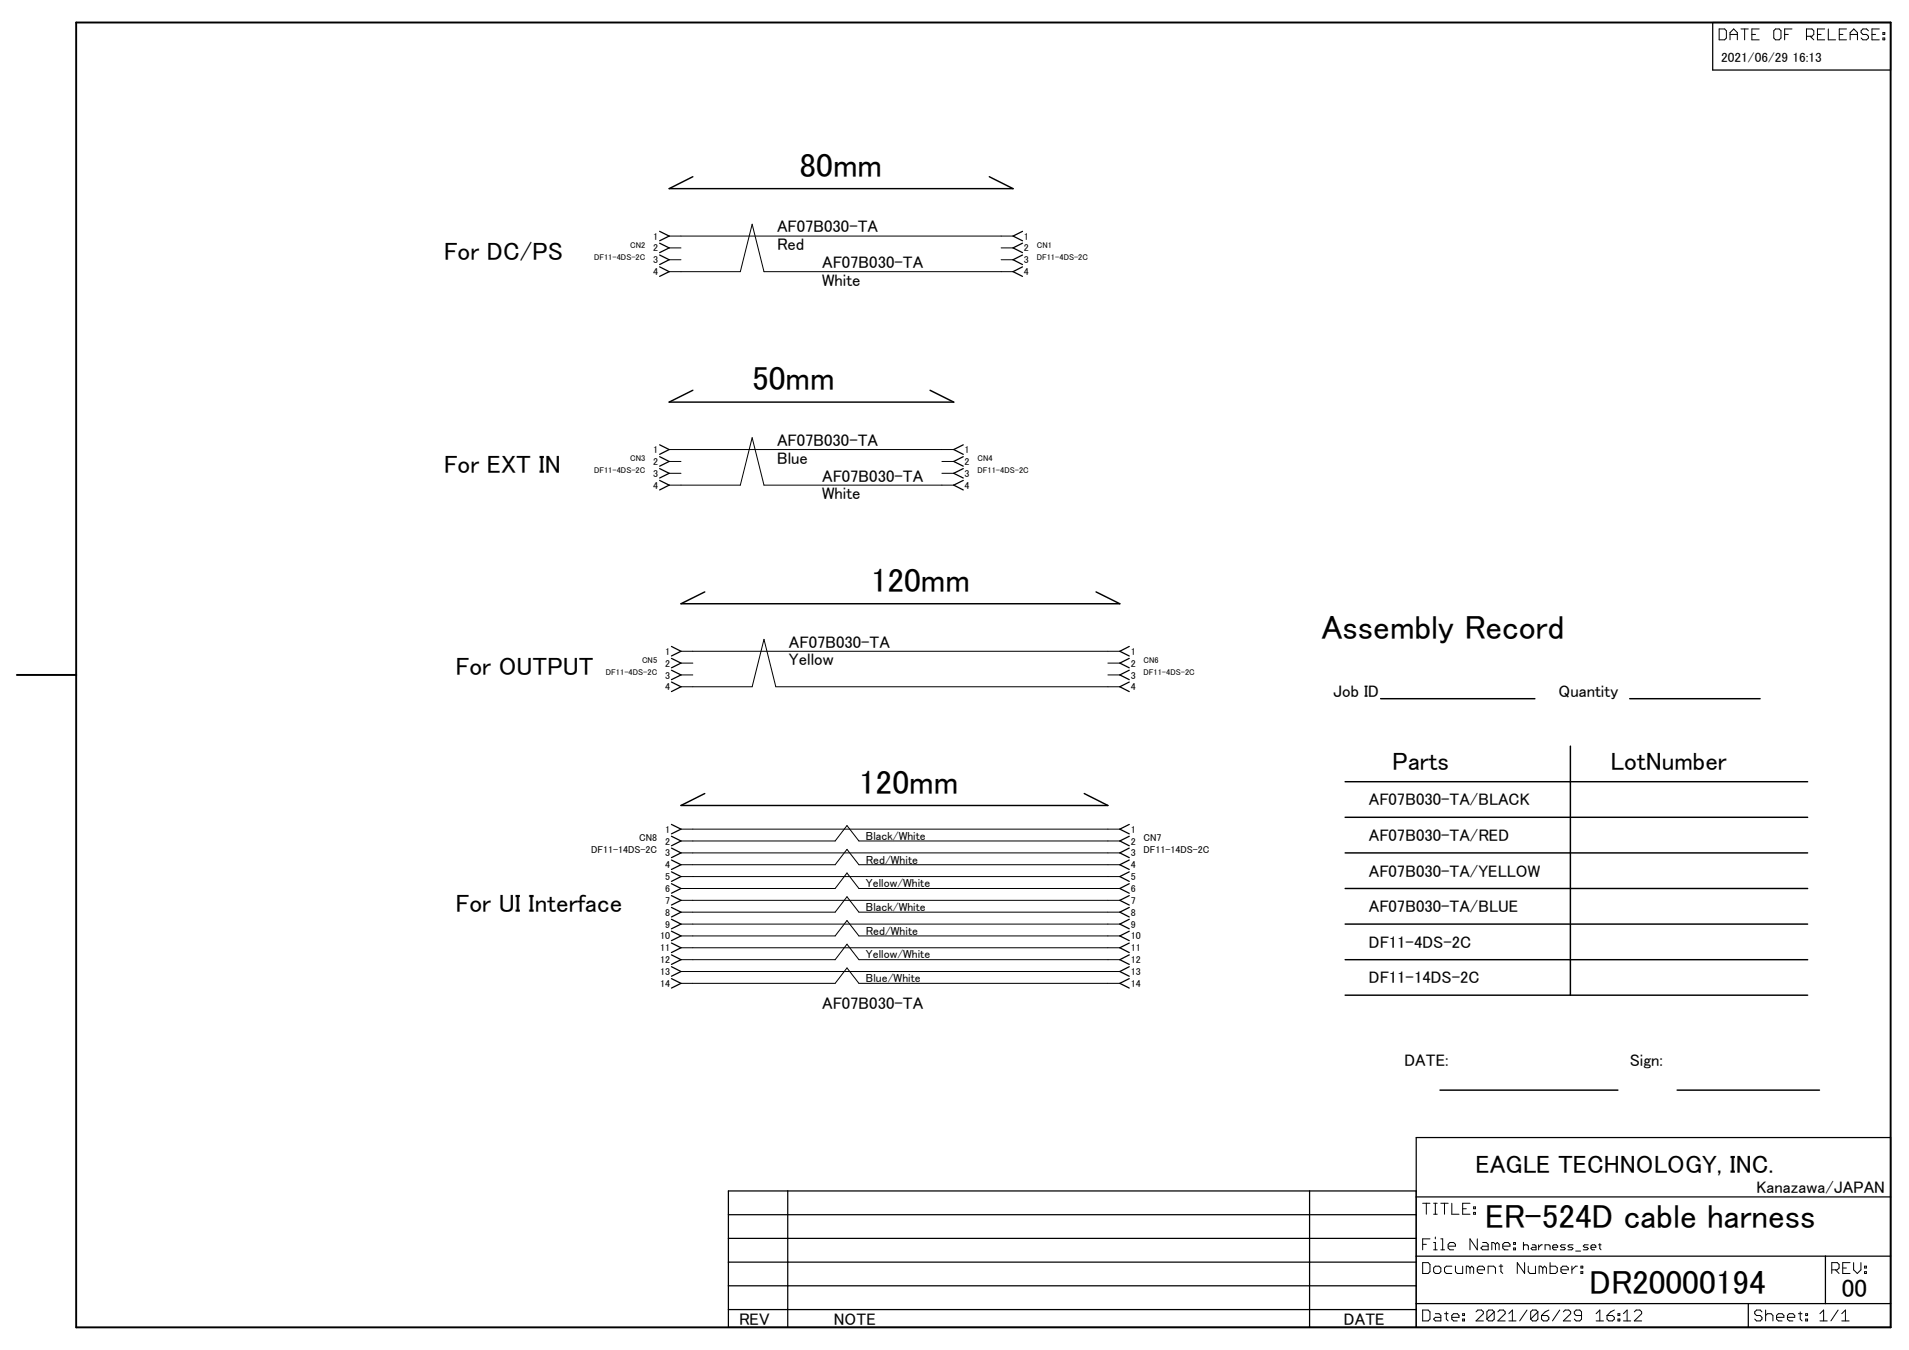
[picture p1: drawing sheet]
<?xml version="1.0" encoding="utf-8"?>
<!DOCTYPE eagle SYSTEM "eagle.dtd">
<eagle version="7.4.0">
<drawing>
<settings>
<setting alwaysvectorfont="no"/>
<setting verticaltext="up"/>
</settings>
<grid distance="0.1" unitdist="inch" unit="inch" style="lines" multiple="1" display="no" altdistance="0.01" altunitdist="inch" altunit="inch"/>
<schematic xreflabel="%F%N/%S.%C%R" xrefpart="/%S.%C%R">
<libraries>
<library name="AEL_frames">
<symbols>
<symbol name="REVISION_NOTE">
<wire x1="0" y1="0" x2="0" y2="3.81" width="0.254" layer="94"/>
<wire x1="0" y1="3.81" x2="0" y2="8.89" width="0.254" layer="94"/>
<wire x1="0" y1="24.13" x2="0" y2="29.21" width="0.254" layer="94"/>
<wire x1="0" y1="0" x2="-22.86" y2="0" width="0.254" layer="94"/>
<wire x1="-22.86" y1="0" x2="-134.62" y2="0" width="0.254" layer="94"/>
<wire x1="-134.62" y1="0" x2="-147.32" y2="0" width="0.254" layer="94"/>
<wire x1="-147.32" y1="0" x2="-147.32" y2="3.81" width="0.254" layer="94"/>
<wire x1="-147.32" y1="3.81" x2="-134.62" y2="3.81" width="0.254" layer="94"/>
<wire x1="-134.62" y1="3.81" x2="-22.86" y2="3.81" width="0.254" layer="94"/>
<wire x1="-22.86" y1="3.81" x2="0" y2="3.81" width="0.254" layer="94"/>
<wire x1="-134.62" y1="3.81" x2="-134.62" y2="0" width="0.254" layer="94"/>
<wire x1="0" y1="8.89" x2="-22.86" y2="8.89" width="0.254" layer="94"/>
<wire x1="-22.86" y1="8.89" x2="-134.62" y2="8.89" width="0.254" layer="94"/>
<wire x1="-134.62" y1="8.89" x2="-134.62" y2="3.81" width="0.254" layer="94"/>
<wire x1="-22.86" y1="0" x2="-22.86" y2="3.81" width="0.254" layer="94"/>
<wire x1="-22.86" y1="3.81" x2="-22.86" y2="8.89" width="0.254" layer="94"/>
<wire x1="-147.32" y1="8.89" x2="-147.32" y2="3.81" width="0.254" layer="94"/>
<wire x1="-147.32" y1="8.89" x2="-134.62" y2="8.89" width="0.254" layer="94"/>
<wire x1="0" y1="13.97" x2="-22.86" y2="13.97" width="0.254" layer="94"/>
<wire x1="-22.86" y1="13.97" x2="-134.62" y2="13.97" width="0.254" layer="94"/>
<wire x1="-134.62" y1="13.97" x2="-134.62" y2="8.89" width="0.254" layer="94"/>
<wire x1="-22.86" y1="8.89" x2="-22.86" y2="13.97" width="0.254" layer="94"/>
<wire x1="-147.32" y1="13.97" x2="-147.32" y2="8.89" width="0.254" layer="94"/>
<wire x1="-147.32" y1="13.97" x2="-134.62" y2="13.97" width="0.254" layer="94"/>
<wire x1="0" y1="19.05" x2="-22.86" y2="19.05" width="0.254" layer="94"/>
<wire x1="-22.86" y1="19.05" x2="-134.62" y2="19.05" width="0.254" layer="94"/>
<wire x1="-134.62" y1="19.05" x2="-134.62" y2="13.97" width="0.254" layer="94"/>
<wire x1="-22.86" y1="13.97" x2="-22.86" y2="19.05" width="0.254" layer="94"/>
<wire x1="-147.32" y1="19.05" x2="-147.32" y2="13.97" width="0.254" layer="94"/>
<wire x1="-147.32" y1="19.05" x2="-134.62" y2="19.05" width="0.254" layer="94"/>
<wire x1="-147.32" y1="24.13" x2="-147.32" y2="19.05" width="0.254" layer="94"/>
<wire x1="-147.32" y1="24.13" x2="0" y2="24.13" width="0.254" layer="94"/>
<wire x1="0" y1="8.89" x2="0" y2="24.13" width="0.254" layer="94"/>
<wire x1="0" y1="29.21" x2="-22.86" y2="29.21" width="0.254" layer="94"/>
<wire x1="-22.86" y1="29.21" x2="-134.62" y2="29.21" width="0.254" layer="94"/>
<wire x1="-134.62" y1="29.21" x2="-134.62" y2="19.05" width="0.254" layer="94"/>
<wire x1="-22.86" y1="19.05" x2="-22.86" y2="29.21" width="0.254" layer="94"/>
<wire x1="-147.32" y1="29.21" x2="-147.32" y2="24.13" width="0.254" layer="94"/>
<wire x1="-147.32" y1="29.21" x2="-134.62" y2="29.21" width="0.254" layer="94"/>
<text x="-15.494" y="0.508" size="2.54" layer="94">DATE</text>
<text x="-124.714" y="0.508" size="2.54" layer="94">NOTE</text>
<text x="-145.034" y="0.508" size="2.54" layer="94">REV</text>
</symbol>
<symbol name="DINA3_L">
<wire x1="0" y1="0" x2="388.62" y2="0" width="0.4064" layer="94"/>
<wire x1="0" y1="279.4" x2="0" y2="139.7" width="0.4064" layer="94"/>
<wire x1="0" y1="139.7" x2="0" y2="0" width="0.4064" layer="94"/>
<wire x1="388.62" y1="279.4" x2="0" y2="279.4" width="0.4064" layer="94"/>
<wire x1="388.62" y1="279.4" x2="388.62" y2="0" width="0.4064" layer="94"/>
<wire x1="0" y1="139.7" x2="-12.7" y2="139.7" width="0.4064" layer="94"/>
</symbol>
<symbol name="DOCFIELD">
<wire x1="0" y1="0" x2="71.12" y2="0" width="0.254" layer="94"/>
<wire x1="101.6" y1="15.24" x2="87.63" y2="15.24" width="0.254" layer="94"/>
<wire x1="0" y1="0" x2="0" y2="5.08" width="0.254" layer="94"/>
<wire x1="0" y1="5.08" x2="71.12" y2="5.08" width="0.254" layer="94"/>
<wire x1="0" y1="5.08" x2="0" y2="15.24" width="0.254" layer="94"/>
<wire x1="101.6" y1="15.24" x2="101.6" y2="5.08" width="0.254" layer="94"/>
<wire x1="71.12" y1="5.08" x2="71.12" y2="0" width="0.254" layer="94"/>
<wire x1="71.12" y1="5.08" x2="87.63" y2="5.08" width="0.254" layer="94"/>
<wire x1="71.12" y1="0" x2="101.6" y2="0" width="0.254" layer="94"/>
<wire x1="87.63" y1="15.24" x2="87.63" y2="5.08" width="0.254" layer="94"/>
<wire x1="87.63" y1="15.24" x2="0" y2="15.24" width="0.254" layer="94"/>
<wire x1="87.63" y1="5.08" x2="101.6" y2="5.08" width="0.254" layer="94"/>
<wire x1="101.6" y1="5.08" x2="101.6" y2="0" width="0.254" layer="94"/>
<wire x1="0" y1="15.24" x2="0" y2="27.94" width="0.254" layer="94"/>
<wire x1="101.6" y1="40.64" x2="0" y2="40.64" width="0.254" layer="94"/>
<wire x1="101.6" y1="40.64" x2="101.6" y2="27.94" width="0.254" layer="94"/>
<wire x1="0" y1="27.94" x2="101.6" y2="27.94" width="0.254" layer="94"/>
<wire x1="0" y1="27.94" x2="0" y2="40.64" width="0.254" layer="94"/>
<wire x1="101.6" y1="27.94" x2="101.6" y2="15.24" width="0.254" layer="94"/>
<text x="1.27" y="1.27" size="2.54" layer="94" font="vector">Date:</text>
<text x="12.7" y="1.27" size="2.54" layer="94" font="vector">&gt;LAST_DATE_TIME</text>
<text x="72.39" y="1.27" size="2.54" layer="94" font="vector">Sheet:</text>
<text x="86.36" y="1.27" size="2.54" layer="94" font="vector">&gt;SHEET</text>
<text x="88.9" y="11.43" size="2.54" layer="94" font="vector">REV:</text>
<text x="1.27" y="24.13" size="2.54" layer="94" font="vector">TITLE:</text>
<text x="1.27" y="11.43" size="2.54" layer="94" font="vector">Document Number:</text>
<text x="22.86" y="16.51" size="1.778" layer="94" font="vector" ratio="10">&gt;DRAWING_NAME</text>
<text x="1.27" y="16.51" size="2.54" layer="94" font="vector">File Name:</text>
<text x="12.7" y="33.02" size="3.81" layer="94" ratio="11">EAGLE TECHNOLOGY, INC.</text>
<text x="72.898" y="28.702" size="2.54" layer="94">Kanazawa/JAPAN</text>
<text x="91.186" y="6.604" size="3.81" layer="94">&gt;REV</text>
<text x="37.084" y="7.112" size="5.08" layer="94">&gt;DOC_NUM</text>
<text x="14.732" y="21.336" size="5.08" layer="94">&gt;DOC_TITLE</text>
</symbol>
<symbol name="RELEASE_DATE">
<wire x1="0" y1="-10.16" x2="-38.1" y2="-10.16" width="0.254" layer="94"/>
<wire x1="-38.1" y1="-10.16" x2="-38.1" y2="0" width="0.254" layer="94"/>
<wire x1="-38.1" y1="0" x2="0" y2="0" width="0.254" layer="94"/>
<wire x1="0" y1="0" x2="0" y2="-10.16" width="0.254" layer="94"/>
<text x="-36.83" y="-3.81" size="2.54" layer="94" font="vector">DATE OF RELEASE:</text>
<text x="-36.322" y="-8.382" size="2.032" layer="94" ratio="10">&gt;PLOT_DATE_TIME</text>
</symbol>
</symbols>
<devicesets>
<deviceset name="REV_NOTE" prefix="XX">
<gates>
<gate name="G$1" symbol="REVISION_NOTE" x="0" y="0"/>
</gates>
<devices>
<device name="">
<technologies>
<technology name=""/>
</technologies>
</device>
</devices>
</deviceset>
<deviceset name="DINA3_L" prefix="FRAME">
<gates>
<gate name="G$1" symbol="DINA3_L" x="0" y="0"/>
<gate name="G$2" symbol="DOCFIELD" x="287.02" y="0" addlevel="always"/>
<gate name="G$3" symbol="RELEASE_DATE" x="388.62" y="279.4" addlevel="always"/>
</gates>
<devices>
<device name="">
<technologies>
<technology name=""/>
</technologies>
</device>
</devices>
</deviceset>
</devicesets>
</library>
<library name="AEL_terminal">
<symbols>
<symbol name="4PIN_FEMAL_WO_C">
<wire x1="0" y1="2.54" x2="2.032" y2="3.556" width="0.254" layer="94"/>
<wire x1="0" y1="2.54" x2="2.032" y2="1.524" width="0.254" layer="94"/>
<wire x1="0" y1="0" x2="2.032" y2="1.016" width="0.254" layer="94"/>
<wire x1="0" y1="0" x2="2.032" y2="-1.016" width="0.254" layer="94"/>
<wire x1="0" y1="-2.54" x2="2.032" y2="-1.524" width="0.254" layer="94"/>
<wire x1="0" y1="-2.54" x2="2.032" y2="-3.556" width="0.254" layer="94"/>
<wire x1="0" y1="-5.08" x2="2.032" y2="-4.064" width="0.254" layer="94"/>
<wire x1="0" y1="-5.08" x2="2.032" y2="-6.096" width="0.254" layer="94"/>
<text x="5.08" y="0" size="1.27" layer="95">&gt;NAME</text>
<text x="5.08" y="-2.54" size="1.27" layer="96">&gt;VALUE</text>
<pin name="1" x="-2.54" y="2.54" visible="pin" length="short"/>
<pin name="2" x="-2.54" y="0" visible="pin" length="short"/>
<pin name="3" x="-2.54" y="-2.54" visible="pin" length="short"/>
<pin name="4" x="-2.54" y="-5.08" visible="pin" length="short"/>
</symbol>
<symbol name="14PIN_FEMALE">
<wire x1="0" y1="17.78" x2="2.032" y2="18.796" width="0.254" layer="94"/>
<wire x1="0" y1="17.78" x2="2.032" y2="16.764" width="0.254" layer="94"/>
<wire x1="0" y1="15.24" x2="2.032" y2="16.256" width="0.254" layer="94"/>
<wire x1="0" y1="15.24" x2="2.032" y2="14.224" width="0.254" layer="94"/>
<wire x1="0" y1="12.7" x2="2.032" y2="13.716" width="0.254" layer="94"/>
<wire x1="0" y1="12.7" x2="2.032" y2="11.684" width="0.254" layer="94"/>
<wire x1="0" y1="10.16" x2="2.032" y2="11.176" width="0.254" layer="94"/>
<wire x1="0" y1="10.16" x2="2.032" y2="9.144" width="0.254" layer="94"/>
<wire x1="0" y1="7.62" x2="2.032" y2="8.636" width="0.254" layer="94"/>
<wire x1="0" y1="7.62" x2="2.032" y2="6.604" width="0.254" layer="94"/>
<wire x1="0" y1="5.08" x2="2.032" y2="6.096" width="0.254" layer="94"/>
<wire x1="0" y1="5.08" x2="2.032" y2="4.064" width="0.254" layer="94"/>
<wire x1="0" y1="2.54" x2="2.032" y2="3.556" width="0.254" layer="94"/>
<wire x1="0" y1="2.54" x2="2.032" y2="1.524" width="0.254" layer="94"/>
<wire x1="0" y1="0" x2="2.032" y2="1.016" width="0.254" layer="94"/>
<wire x1="0" y1="0" x2="2.032" y2="-1.016" width="0.254" layer="94"/>
<wire x1="0" y1="-2.54" x2="2.032" y2="-1.524" width="0.254" layer="94"/>
<wire x1="0" y1="-2.54" x2="2.032" y2="-3.556" width="0.254" layer="94"/>
<wire x1="0" y1="-5.08" x2="2.032" y2="-4.064" width="0.254" layer="94"/>
<wire x1="0" y1="-5.08" x2="2.032" y2="-6.096" width="0.254" layer="94"/>
<wire x1="0" y1="-7.62" x2="2.032" y2="-6.604" width="0.254" layer="94"/>
<wire x1="0" y1="-7.62" x2="2.032" y2="-8.636" width="0.254" layer="94"/>
<wire x1="0" y1="-10.16" x2="2.032" y2="-9.144" width="0.254" layer="94"/>
<wire x1="0" y1="-10.16" x2="2.032" y2="-11.176" width="0.254" layer="94"/>
<wire x1="0" y1="-12.7" x2="2.032" y2="-11.684" width="0.254" layer="94"/>
<wire x1="0" y1="-12.7" x2="2.032" y2="-13.716" width="0.254" layer="94"/>
<wire x1="0" y1="-15.24" x2="2.032" y2="-14.224" width="0.254" layer="94"/>
<wire x1="0" y1="-15.24" x2="2.032" y2="-16.256" width="0.254" layer="94"/>
<text x="5.08" y="15.24" size="1.524" layer="95">&gt;NAME</text>
<text x="5.08" y="12.7" size="1.524" layer="96">&gt;VALUE</text>
<pin name="1" x="-2.54" y="17.78" visible="pin" length="short"/>
<pin name="2" x="-2.54" y="15.24" visible="pin" length="short"/>
<pin name="3" x="-2.54" y="12.7" visible="pin" length="short"/>
<pin name="4" x="-2.54" y="10.16" visible="pin" length="short"/>
<pin name="5" x="-2.54" y="7.62" visible="pin" length="short"/>
<pin name="6" x="-2.54" y="5.08" visible="pin" length="short"/>
<pin name="7" x="-2.54" y="2.54" visible="pin" length="short"/>
<pin name="8" x="-2.54" y="0" visible="pin" length="short"/>
<pin name="9" x="-2.54" y="-2.54" visible="pin" length="short"/>
<pin name="10" x="-2.54" y="-5.08" visible="pin" length="short"/>
<pin name="11" x="-2.54" y="-7.62" visible="pin" length="short"/>
<pin name="12" x="-2.54" y="-10.16" visible="pin" length="short"/>
<pin name="13" x="-2.54" y="-12.7" visible="pin" length="short"/>
<pin name="14" x="-2.54" y="-15.24" visible="pin" length="short"/>
</symbol>
</symbols>
<devicesets>
<deviceset name="DF11-4DS-2C" prefix="CN">
<gates>
<gate name="G$1" symbol="4PIN_FEMAL_WO_C" x="0" y="0"/>
</gates>
<devices>
<device name="" package="DF11-4DP-2DS">
<connects>
<connect gate="G$1" pin="1" pad="1"/>
<connect gate="G$1" pin="2" pad="2"/>
<connect gate="G$1" pin="3" pad="3"/>
<connect gate="G$1" pin="4" pad="4"/>
</connects>
<technologies>
<technology name=""/>
</technologies>
</device>
</devices>
</deviceset>
<deviceset name="DF11-14DS-2C" prefix="CN">
<gates>
<gate name="G$1" symbol="14PIN_FEMALE" x="0" y="0"/>
</gates>
<devices>
<device name="" package="DF11-14DS-2DSA">
<connects>
<connect gate="G$1" pin="1" pad="1"/>
<connect gate="G$1" pin="10" pad="10"/>
<connect gate="G$1" pin="11" pad="11"/>
<connect gate="G$1" pin="12" pad="12"/>
<connect gate="G$1" pin="13" pad="13"/>
<connect gate="G$1" pin="14" pad="14"/>
<connect gate="G$1" pin="2" pad="2"/>
<connect gate="G$1" pin="3" pad="3"/>
<connect gate="G$1" pin="4" pad="4"/>
<connect gate="G$1" pin="5" pad="5"/>
<connect gate="G$1" pin="6" pad="6"/>
<connect gate="G$1" pin="7" pad="7"/>
<connect gate="G$1" pin="8" pad="8"/>
<connect gate="G$1" pin="9" pad="9"/>
</connects>
<technologies>
<technology name=""/>
</technologies>
</device>
</devices>
</deviceset>
</devicesets>
</library>
</libraries>
<attributes>
<attribute name="DOC_NUM" value="DR20000194"/>
<attribute name="DOC_TITLE" value="ER-524D cable harness"/>
<attribute name="REV" value="00"/>
</attributes>
<variantdefs>
</variantdefs>
<classes>
<class number="0" name="default" width="0" drill="0">
</class>
</classes>
<parts>
<part name="XX1" library="AEL_frames" deviceset="REV_NOTE" device=""/>
<part name="CN1" library="AEL_terminal" deviceset="DF11-4DS-2C" device=""/>
<part name="CN2" library="AEL_terminal" deviceset="DF11-4DS-2C" device=""/>
<part name="CN3" library="AEL_terminal" deviceset="DF11-4DS-2C" device=""/>
<part name="CN4" library="AEL_terminal" deviceset="DF11-4DS-2C" device=""/>
<part name="CN5" library="AEL_terminal" deviceset="DF11-4DS-2C" device=""/>
<part name="CN6" library="AEL_terminal" deviceset="DF11-4DS-2C" device=""/>
<part name="CN7" library="AEL_terminal" deviceset="DF11-14DS-2C" device=""/>
<part name="CN8" library="AEL_terminal" deviceset="DF11-14DS-2C" device=""/>
<part name="FRAME1" library="AEL_frames" deviceset="DINA3_L" device=""/>
</parts>
<sheets>
<sheet>
<plain>
<text x="281.94" y="119.38" size="3.81" layer="97">Parts                     LotNumber</text>
<wire x1="271.78" y1="116.84" x2="320.04" y2="116.84" width="0.3048" layer="97"/>
<wire x1="320.04" y1="116.84" x2="370.84" y2="116.84" width="0.3048" layer="97"/>
<wire x1="320.04" y1="124.46" x2="320.04" y2="116.84" width="0.3048" layer="97"/>
<text x="276.86" y="111.76" size="2.54" layer="97">AF07B030-TA/BLACK</text>
<text x="266.7" y="147.32" size="5.08" layer="97">Assembly Record</text>
<text x="284.48" y="55.88" size="2.54" layer="97">DATE:</text>
<text x="332.74" y="55.88" size="2.54" layer="97">Sign:</text>
<wire x1="292.1" y1="50.8" x2="330.2" y2="50.8" width="0.3048" layer="97"/>
<wire x1="342.9" y1="50.8" x2="373.38" y2="50.8" width="0.3048" layer="97"/>
<text x="269.24" y="134.874" size="2.54" layer="97">Job ID</text>
<wire x1="279.4" y1="134.62" x2="312.42" y2="134.62" width="0.3048" layer="97"/>
<wire x1="320.04" y1="116.84" x2="320.04" y2="109.22" width="0.3048" layer="97"/>
<wire x1="271.78" y1="109.22" x2="320.04" y2="109.22" width="0.3048" layer="97"/>
<text x="317.5" y="134.874" size="2.54" layer="97">Quantity</text>
<wire x1="320.04" y1="109.22" x2="370.84" y2="109.22" width="0.3048" layer="97"/>
<wire x1="332.74" y1="134.62" x2="360.68" y2="134.62" width="0.3048" layer="97"/>
<wire x1="271.78" y1="101.6" x2="320.04" y2="101.6" width="0.3048" layer="97"/>
<wire x1="320.04" y1="101.6" x2="370.84" y2="101.6" width="0.3048" layer="97"/>
<wire x1="271.78" y1="93.98" x2="370.84" y2="93.98" width="0.3048" layer="97"/>
<wire x1="271.78" y1="86.36" x2="370.84" y2="86.36" width="0.3048" layer="97"/>
<text x="276.86" y="81.28" size="2.54" layer="97">DF11-4DS-2C</text>
<wire x1="271.78" y1="78.74" x2="320.04" y2="78.74" width="0.3048" layer="97"/>
<wire x1="320.04" y1="78.74" x2="370.84" y2="78.74" width="0.3048" layer="97"/>
<wire x1="320.04" y1="109.22" x2="320.04" y2="101.6" width="0.3048" layer="97"/>
<wire x1="320.04" y1="101.6" x2="320.04" y2="78.74" width="0.3048" layer="97"/>
<wire x1="320.04" y1="71.12" x2="370.84" y2="71.12" width="0.3048" layer="97"/>
<wire x1="271.78" y1="71.12" x2="320.04" y2="71.12" width="0.3048" layer="97"/>
<wire x1="320.04" y1="78.74" x2="320.04" y2="71.12" width="0.3048" layer="97"/>
<wire x1="127" y1="243.84" x2="200.66" y2="243.84" width="0.3048" layer="97"/>
<wire x1="127" y1="243.84" x2="132.08" y2="246.38" width="0.3048" layer="97"/>
<text x="154.94" y="246.38" size="5.08" layer="97">80mm</text>
<text x="78.74" y="228.6" size="3.81" layer="95">For DC/PS</text>
<wire x1="200.66" y1="243.84" x2="195.58" y2="246.38" width="0.3048" layer="97"/>
<text x="150.114" y="230.632" size="2.54" layer="95">AF07B030-TA
Red</text>
<text x="159.766" y="223.012" size="2.54" layer="95">AF07B030-TA
White</text>
<text x="150.114" y="184.912" size="2.54" layer="95">AF07B030-TA
Blue</text>
<text x="159.766" y="177.292" size="2.54" layer="95">AF07B030-TA
White</text>
<wire x1="127" y1="198.12" x2="187.96" y2="198.12" width="0.3048" layer="97"/>
<wire x1="127" y1="198.12" x2="132.08" y2="200.66" width="0.3048" layer="97"/>
<text x="144.78" y="200.66" size="5.08" layer="97">50mm</text>
<wire x1="187.96" y1="198.12" x2="182.88" y2="200.66" width="0.3048" layer="97"/>
<text x="152.654" y="141.732" size="2.54" layer="95">AF07B030-TA
Yellow</text>
<text x="159.766" y="68.072" size="2.54" layer="95">AF07B030-TA</text>
<wire x1="129.54" y1="154.94" x2="134.62" y2="157.48" width="0.3048" layer="97"/>
<text x="170.18" y="157.48" size="5.08" layer="97">120mm</text>
<wire x1="223.52" y1="154.94" x2="218.44" y2="157.48" width="0.3048" layer="97"/>
<wire x1="129.54" y1="154.94" x2="223.52" y2="154.94" width="0.3048" layer="97"/>
<wire x1="129.54" y1="111.76" x2="134.62" y2="114.3" width="0.3048" layer="97"/>
<text x="167.64" y="114.3" size="5.08" layer="97">120mm</text>
<wire x1="220.98" y1="111.76" x2="215.9" y2="114.3" width="0.3048" layer="97"/>
<wire x1="129.54" y1="111.76" x2="220.98" y2="111.76" width="0.3048" layer="97"/>
<text x="169.164" y="104.394" size="1.778" layer="95">Black/White</text>
<text x="169.164" y="99.314" size="1.778" layer="95">Red/White</text>
<text x="169.164" y="94.234" size="1.778" layer="95">Yellow/White</text>
<text x="169.164" y="89.154" size="1.778" layer="95">Black/White</text>
<text x="169.164" y="84.074" size="1.778" layer="95">Red/White</text>
<text x="169.164" y="78.994" size="1.778" layer="95">Yellow/White</text>
<text x="169.164" y="73.914" size="1.778" layer="95">Blue/White</text>
<text x="78.74" y="182.88" size="3.81" layer="95">For EXT IN</text>
<text x="81.28" y="139.7" size="3.81" layer="95">For OUTPUT</text>
<text x="81.28" y="88.9" size="3.81" layer="95">For UI Interface</text>
<text x="276.86" y="104.14" size="2.54" layer="97">AF07B030-TA/RED</text>
<text x="276.86" y="96.52" size="2.54" layer="97">AF07B030-TA/YELLOW</text>
<text x="276.86" y="88.9" size="2.54" layer="97">AF07B030-TA/BLUE</text>
<text x="276.86" y="73.66" size="2.54" layer="97">DF11-14DS-2C</text>
</plain>
<instances>
<instance part="XX1" gate="G$1" x="287.02" y="0"/>
<instance part="CN1" gate="G$1" x="200.66" y="231.14"/>
<instance part="CN2" gate="G$1" x="127" y="231.14" rot="MR0"/>
<instance part="CN3" gate="G$1" x="127" y="185.42" rot="MR0"/>
<instance part="CN4" gate="G$1" x="187.96" y="185.42"/>
<instance part="CN5" gate="G$1" x="129.54" y="142.24" rot="MR0"/>
<instance part="CN6" gate="G$1" x="223.52" y="142.24"/>
<instance part="CN7" gate="G$1" x="223.52" y="88.9"/>
<instance part="CN8" gate="G$1" x="129.54" y="88.9" rot="MR0"/>
<instance part="FRAME1" gate="G$1" x="0" y="0"/>
<instance part="FRAME1" gate="G$2" x="287.02" y="0"/>
<instance part="FRAME1" gate="G$3" x="388.62" y="279.4"/>
</instances>
<busses>
</busses>
<nets>
<net name="N$1" class="0">
<segment>
<pinref part="CN2" gate="G$1" pin="1"/>
<pinref part="CN1" gate="G$1" pin="1"/>
<wire x1="198.12" y1="233.68" x2="129.54" y2="233.68" width="0.1524" layer="91"/>
</segment>
<segment>
<wire x1="185.42" y1="187.96" x2="129.54" y2="187.96" width="0.1524" layer="91"/>
<pinref part="CN3" gate="G$1" pin="1"/>
<pinref part="CN4" gate="G$1" pin="1"/>
</segment>
</net>
<net name="N$4" class="0">
<segment>
<pinref part="CN2" gate="G$1" pin="4"/>
<pinref part="CN1" gate="G$1" pin="4"/>
<wire x1="198.12" y1="226.06" x2="147.32" y2="226.06" width="0.1524" layer="91"/>
<wire x1="147.32" y1="226.06" x2="144.78" y2="236.22" width="0.1524" layer="91"/>
<wire x1="144.78" y1="236.22" x2="142.24" y2="226.06" width="0.1524" layer="91"/>
<wire x1="142.24" y1="226.06" x2="129.54" y2="226.06" width="0.1524" layer="91"/>
</segment>
</net>
<net name="N$2" class="0">
<segment>
<wire x1="185.42" y1="180.34" x2="147.32" y2="180.34" width="0.1524" layer="91"/>
<wire x1="147.32" y1="180.34" x2="144.78" y2="190.5" width="0.1524" layer="91"/>
<wire x1="144.78" y1="190.5" x2="142.24" y2="180.34" width="0.1524" layer="91"/>
<wire x1="142.24" y1="180.34" x2="129.54" y2="180.34" width="0.1524" layer="91"/>
<pinref part="CN3" gate="G$1" pin="4"/>
<pinref part="CN4" gate="G$1" pin="4"/>
</segment>
</net>
<net name="N$3" class="0">
<segment>
<wire x1="220.98" y1="144.78" x2="132.08" y2="144.78" width="0.1524" layer="91"/>
<pinref part="CN5" gate="G$1" pin="1"/>
</segment>
</net>
<net name="N$5" class="0">
<segment>
<wire x1="220.98" y1="137.16" x2="149.86" y2="137.16" width="0.1524" layer="91"/>
<wire x1="149.86" y1="137.16" x2="147.32" y2="147.32" width="0.1524" layer="91"/>
<wire x1="147.32" y1="147.32" x2="144.78" y2="137.16" width="0.1524" layer="91"/>
<wire x1="144.78" y1="137.16" x2="132.08" y2="137.16" width="0.1524" layer="91"/>
<pinref part="CN5" gate="G$1" pin="4"/>
</segment>
</net>
<net name="N$6" class="0">
<segment>
<pinref part="CN8" gate="G$1" pin="1"/>
<pinref part="CN7" gate="G$1" pin="1"/>
<wire x1="220.98" y1="106.68" x2="132.08" y2="106.68" width="0.1524" layer="91"/>
</segment>
</net>
<net name="N$7" class="0">
<segment>
<pinref part="CN8" gate="G$1" pin="2"/>
<pinref part="CN7" gate="G$1" pin="2"/>
<wire x1="220.98" y1="104.14" x2="167.64" y2="104.14" width="0.1524" layer="91"/>
<wire x1="167.64" y1="104.14" x2="165.1" y2="107.442" width="0.1524" layer="91"/>
<wire x1="165.1" y1="107.442" x2="162.56" y2="104.14" width="0.1524" layer="91"/>
<wire x1="162.56" y1="104.14" x2="132.08" y2="104.14" width="0.1524" layer="91"/>
</segment>
</net>
<net name="N$8" class="0">
<segment>
<pinref part="CN8" gate="G$1" pin="3"/>
<pinref part="CN7" gate="G$1" pin="3"/>
<wire x1="220.98" y1="101.6" x2="132.08" y2="101.6" width="0.1524" layer="91"/>
</segment>
</net>
<net name="N$10" class="0">
<segment>
<pinref part="CN8" gate="G$1" pin="5"/>
<pinref part="CN7" gate="G$1" pin="5"/>
<wire x1="220.98" y1="96.52" x2="132.08" y2="96.52" width="0.1524" layer="91"/>
</segment>
</net>
<net name="N$12" class="0">
<segment>
<pinref part="CN8" gate="G$1" pin="7"/>
<pinref part="CN7" gate="G$1" pin="7"/>
<wire x1="220.98" y1="91.44" x2="132.08" y2="91.44" width="0.1524" layer="91"/>
</segment>
</net>
<net name="N$14" class="0">
<segment>
<pinref part="CN8" gate="G$1" pin="9"/>
<pinref part="CN7" gate="G$1" pin="9"/>
<wire x1="220.98" y1="86.36" x2="132.08" y2="86.36" width="0.1524" layer="91"/>
</segment>
</net>
<net name="N$16" class="0">
<segment>
<pinref part="CN8" gate="G$1" pin="11"/>
<pinref part="CN7" gate="G$1" pin="11"/>
<wire x1="220.98" y1="81.28" x2="132.08" y2="81.28" width="0.1524" layer="91"/>
</segment>
</net>
<net name="N$18" class="0">
<segment>
<pinref part="CN8" gate="G$1" pin="13"/>
<pinref part="CN7" gate="G$1" pin="13"/>
<wire x1="220.98" y1="76.2" x2="132.08" y2="76.2" width="0.1524" layer="91"/>
</segment>
</net>
<net name="N$9" class="0">
<segment>
<wire x1="220.98" y1="99.06" x2="167.64" y2="99.06" width="0.1524" layer="91"/>
<wire x1="167.64" y1="99.06" x2="165.1" y2="102.362" width="0.1524" layer="91"/>
<wire x1="165.1" y1="102.362" x2="162.56" y2="99.06" width="0.1524" layer="91"/>
<wire x1="162.56" y1="99.06" x2="132.08" y2="99.06" width="0.1524" layer="91"/>
<pinref part="CN7" gate="G$1" pin="4"/>
</segment>
</net>
<net name="N$13" class="0">
<segment>
<wire x1="220.98" y1="93.98" x2="167.64" y2="93.98" width="0.1524" layer="91"/>
<wire x1="167.64" y1="93.98" x2="165.1" y2="97.282" width="0.1524" layer="91"/>
<wire x1="165.1" y1="97.282" x2="162.56" y2="93.98" width="0.1524" layer="91"/>
<wire x1="162.56" y1="93.98" x2="132.08" y2="93.98" width="0.1524" layer="91"/>
<pinref part="CN7" gate="G$1" pin="6"/>
</segment>
</net>
<net name="N$15" class="0">
<segment>
<wire x1="220.98" y1="88.9" x2="167.64" y2="88.9" width="0.1524" layer="91"/>
<wire x1="167.64" y1="88.9" x2="165.1" y2="92.202" width="0.1524" layer="91"/>
<wire x1="165.1" y1="92.202" x2="162.56" y2="88.9" width="0.1524" layer="91"/>
<wire x1="162.56" y1="88.9" x2="132.08" y2="88.9" width="0.1524" layer="91"/>
<pinref part="CN7" gate="G$1" pin="8"/>
</segment>
</net>
<net name="N$17" class="0">
<segment>
<wire x1="220.98" y1="83.82" x2="167.64" y2="83.82" width="0.1524" layer="91"/>
<wire x1="167.64" y1="83.82" x2="165.1" y2="87.122" width="0.1524" layer="91"/>
<wire x1="165.1" y1="87.122" x2="162.56" y2="83.82" width="0.1524" layer="91"/>
<wire x1="162.56" y1="83.82" x2="132.08" y2="83.82" width="0.1524" layer="91"/>
<pinref part="CN7" gate="G$1" pin="10"/>
</segment>
</net>
<net name="N$19" class="0">
<segment>
<wire x1="220.98" y1="78.74" x2="167.64" y2="78.74" width="0.1524" layer="91"/>
<wire x1="167.64" y1="78.74" x2="165.1" y2="82.042" width="0.1524" layer="91"/>
<wire x1="165.1" y1="82.042" x2="162.56" y2="78.74" width="0.1524" layer="91"/>
<wire x1="162.56" y1="78.74" x2="132.08" y2="78.74" width="0.1524" layer="91"/>
<pinref part="CN7" gate="G$1" pin="12"/>
</segment>
</net>
<net name="N$20" class="0">
<segment>
<wire x1="220.98" y1="73.66" x2="167.64" y2="73.66" width="0.1524" layer="91"/>
<wire x1="167.64" y1="73.66" x2="165.1" y2="76.962" width="0.1524" layer="91"/>
<wire x1="165.1" y1="76.962" x2="162.56" y2="73.66" width="0.1524" layer="91"/>
<wire x1="162.56" y1="73.66" x2="132.08" y2="73.66" width="0.1524" layer="91"/>
<pinref part="CN7" gate="G$1" pin="14"/>
</segment>
</net>
</nets>
</sheet>
</sheets>
</schematic>
</drawing>
<compatibility>
<note version="6.3" minversion="6.2.2" severity="warning">
Since Version 6.2.2 text objects can contain more than one line,
which will not be processed correctly with this version.
</note>
</compatibility>
</eagle>
